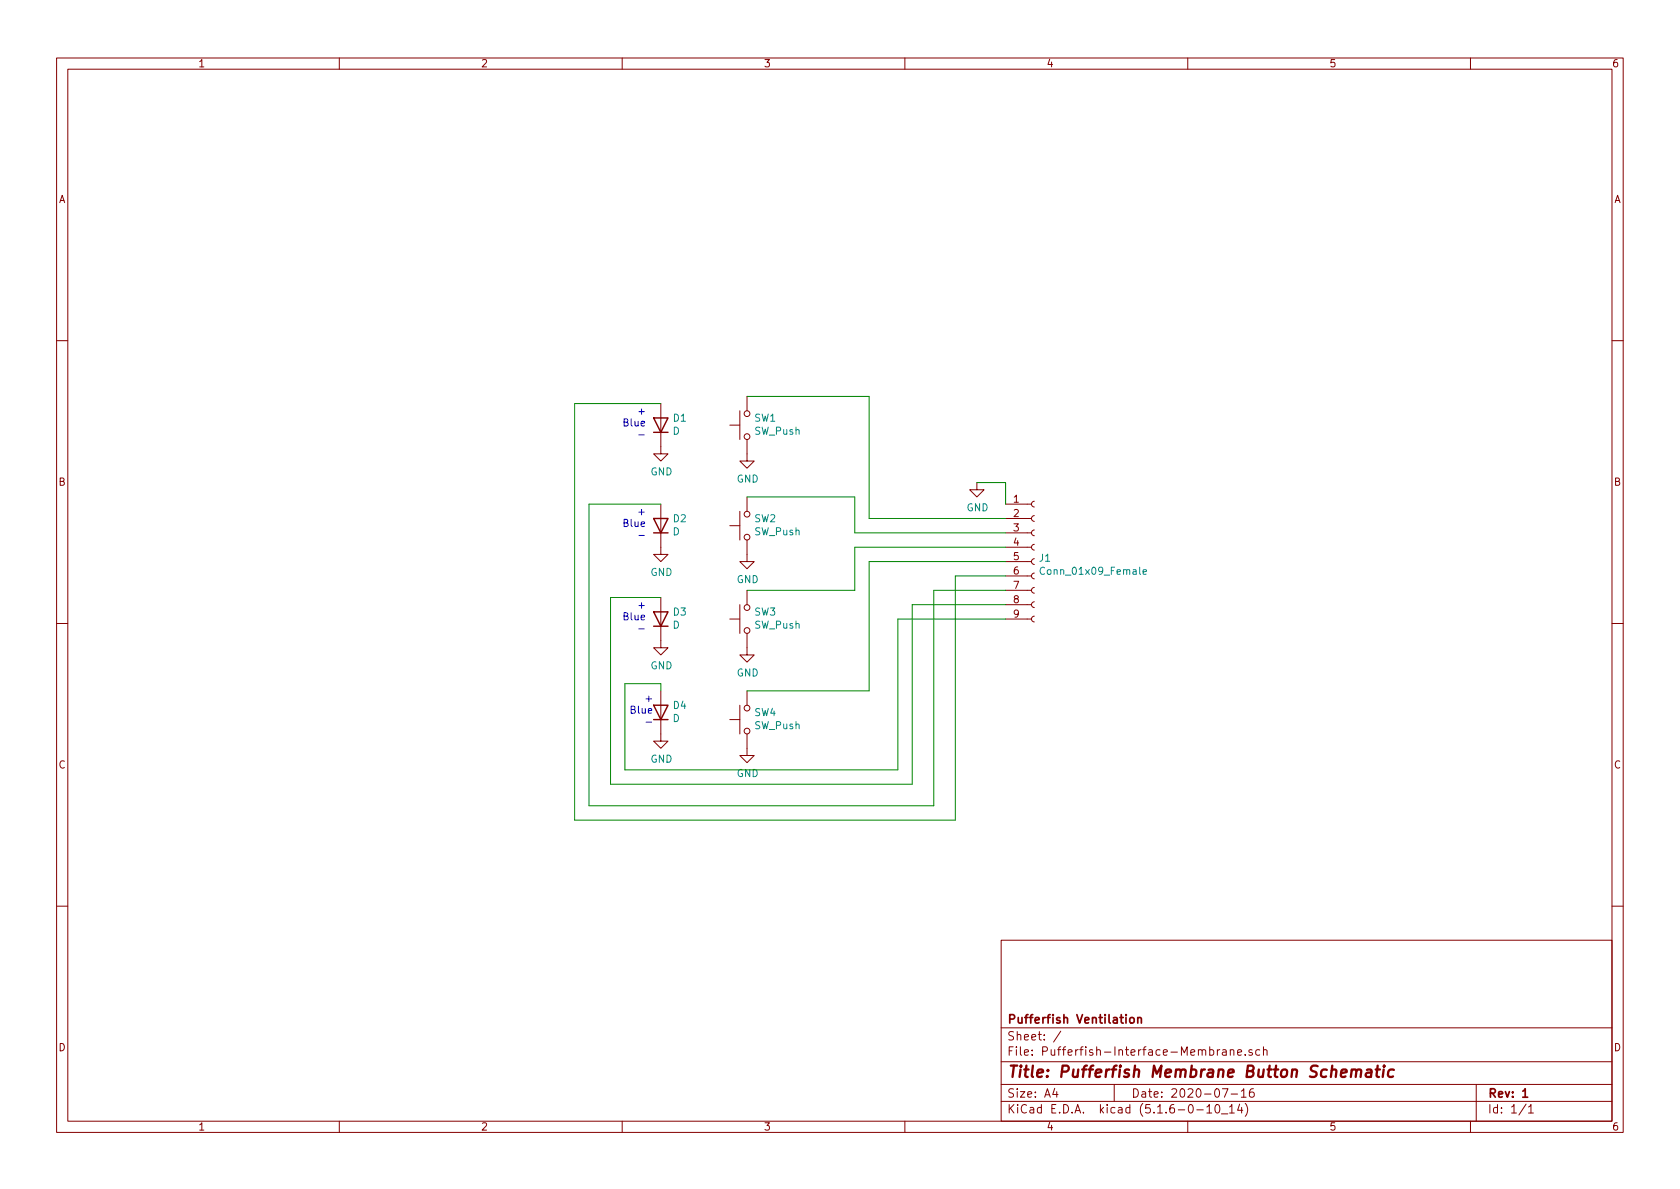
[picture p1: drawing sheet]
EESchema Schematic File Version 4
EELAYER 30 0
EELAYER END
$Descr A4 11693 8268
encoding utf-8
Sheet 1 1
Title "Pufferfish Membrane Button Schematic"
Date "2020-07-16"
Rev "1"
Comp "Pufferfish Ventilation"
Comment1 ""
Comment2 ""
Comment3 ""
Comment4 ""
$EndDescr
Wire Wire Line
	4000 2800 4000 5700
Text Notes 4500 3050 2    50   ~ 0
+\nBlue\n-
Text Notes 4500 3750 2    50   ~ 0
+\nBlue\n-
Text Notes 4500 4400 2    50   ~ 0
+\nBlue\n-
Wire Wire Line
	4250 4150 4250 5450
Text Notes 4550 5050 2    50   ~ 0
+\nBlue\n-
Wire Wire Line
	4600 4150 4250 4150
Wire Wire Line
	4250 5450 6350 5450
$Comp
L Switch:SW_Push SW4
U 1 1
P 5200 5000
F 0 "SW4" V 5246 4952 50  0000 R CNN
F 1 "SW_Push" V 5155 4952 50  0000 R CNN
F 2 "" H 5200 5200 50  0001 C CNN
F 3 "~" H 5200 5200 50  0001 C CNN
	1    5200 5000
	0    -1   -1   0   
$EndComp
$Comp
L power:GND #PWR?
U 1 1
P 5200 5200
F 0 "#PWR?" H 5200 4950 50  0001 C CNN
F 1 "GND" H 5205 5027 50  0000 C CNN
F 2 "" H 5200 5200 50  0001 C CNN
F 3 "" H 5200 5200 50  0001 C CNN
	1    5200 5200
	1    0    0    -1  
$EndComp
$Comp
L power:GND #PWR?
U 1 1
P 4600 3100
F 0 "#PWR?" H 4600 2850 50  0001 C CNN
F 1 "GND" H 4605 2927 50  0000 C CNN
F 2 "" H 4600 3100 50  0001 C CNN
F 3 "" H 4600 3100 50  0001 C CNN
	1    4600 3100
	1    0    0    -1  
$EndComp
$Comp
L power:GND #PWR?
U 1 1
P 4600 3800
F 0 "#PWR?" H 4600 3550 50  0001 C CNN
F 1 "GND" H 4605 3627 50  0000 C CNN
F 2 "" H 4600 3800 50  0001 C CNN
F 3 "" H 4600 3800 50  0001 C CNN
	1    4600 3800
	1    0    0    -1  
$EndComp
$Comp
L power:GND #PWR?
U 1 1
P 4600 4450
F 0 "#PWR?" H 4600 4200 50  0001 C CNN
F 1 "GND" H 4605 4277 50  0000 C CNN
F 2 "" H 4600 4450 50  0001 C CNN
F 3 "" H 4600 4450 50  0001 C CNN
	1    4600 4450
	1    0    0    -1  
$EndComp
$Comp
L power:GND #PWR?
U 1 1
P 4600 5100
F 0 "#PWR?" H 4600 4850 50  0001 C CNN
F 1 "GND" H 4605 4927 50  0000 C CNN
F 2 "" H 4600 5100 50  0001 C CNN
F 3 "" H 4600 5100 50  0001 C CNN
	1    4600 5100
	1    0    0    -1  
$EndComp
Wire Wire Line
	4600 4750 4600 4800
Wire Wire Line
	6250 4300 7000 4300
Wire Wire Line
	6250 5350 6250 4300
Wire Wire Line
	4350 5350 6250 5350
Wire Wire Line
	4350 4750 4350 5350
Wire Wire Line
	4600 4750 4350 4750
Wire Wire Line
	6350 4200 7000 4200
Wire Wire Line
	6350 5450 6350 4200
Wire Wire Line
	6500 4100 7000 4100
Wire Wire Line
	6500 5600 6500 4100
Wire Wire Line
	4100 5600 6500 5600
Wire Wire Line
	4100 3500 4100 5600
Wire Wire Line
	4600 3500 4100 3500
Wire Wire Line
	6650 4000 7000 4000
Wire Wire Line
	6650 5700 6650 4000
Wire Wire Line
	4000 5700 6650 5700
Wire Wire Line
	4600 2800 4000 2800
Wire Wire Line
	7000 3350 7000 3500
Wire Wire Line
	6800 3350 7000 3350
$Comp
L power:GND #PWR?
U 1 1
P 6800 3350
F 0 "#PWR?" H 6800 3100 50  0001 C CNN
F 1 "GND" H 6805 3177 50  0000 C CNN
F 2 "" H 6800 3350 50  0001 C CNN
F 3 "" H 6800 3350 50  0001 C CNN
	1    6800 3350
	1    0    0    -1  
$EndComp
$Comp
L power:GND #PWR?
U 1 1
P 5200 4500
F 0 "#PWR?" H 5200 4250 50  0001 C CNN
F 1 "GND" H 5205 4327 50  0000 C CNN
F 2 "" H 5200 4500 50  0001 C CNN
F 3 "" H 5200 4500 50  0001 C CNN
	1    5200 4500
	1    0    0    -1  
$EndComp
$Comp
L power:GND #PWR?
U 1 1
P 5200 3850
F 0 "#PWR?" H 5200 3600 50  0001 C CNN
F 1 "GND" H 5205 3677 50  0000 C CNN
F 2 "" H 5200 3850 50  0001 C CNN
F 3 "" H 5200 3850 50  0001 C CNN
	1    5200 3850
	1    0    0    -1  
$EndComp
$Comp
L power:GND #PWR?
U 1 1
P 5200 3150
F 0 "#PWR?" H 5200 2900 50  0001 C CNN
F 1 "GND" H 5205 2977 50  0000 C CNN
F 2 "" H 5200 3150 50  0001 C CNN
F 3 "" H 5200 3150 50  0001 C CNN
	1    5200 3150
	1    0    0    -1  
$EndComp
Wire Wire Line
	6050 3900 7000 3900
Wire Wire Line
	6050 4800 6050 3900
Wire Wire Line
	5200 4800 6050 4800
Wire Wire Line
	5950 3800 7000 3800
Wire Wire Line
	5950 4100 5950 3800
Wire Wire Line
	5200 4100 5950 4100
Wire Wire Line
	5950 3450 5950 3700
Wire Wire Line
	5950 3700 7000 3700
Wire Wire Line
	5200 3450 5950 3450
Wire Wire Line
	6050 3600 7000 3600
Wire Wire Line
	6050 2750 6050 3600
Wire Wire Line
	5200 2750 6050 2750
$Comp
L Connector:Conn_01x09_Female J1
U 1 1
P 7200 3900
F 0 "J1" H 7228 3926 50  0000 L CNN
F 1 "Conn_01x09_Female" H 7228 3835 50  0000 L CNN
F 2 "" H 7200 3900 50  0001 C CNN
F 3 "~" H 7200 3900 50  0001 C CNN
	1    7200 3900
	1    0    0    -1  
$EndComp
$Comp
L Device:D D4
U 1 1
P 4600 4950
F 0 "D4" V 4646 4870 50  0000 R CNN
F 1 "D" V 4555 4870 50  0000 R CNN
F 2 "" H 4600 4950 50  0001 C CNN
F 3 "~" H 4600 4950 50  0001 C CNN
	1    4600 4950
	0    -1   -1   0   
$EndComp
$Comp
L Device:D D3
U 1 1
P 4600 4300
F 0 "D3" V 4646 4220 50  0000 R CNN
F 1 "D" V 4555 4220 50  0000 R CNN
F 2 "" H 4600 4300 50  0001 C CNN
F 3 "~" H 4600 4300 50  0001 C CNN
	1    4600 4300
	0    -1   -1   0   
$EndComp
$Comp
L Device:D D2
U 1 1
P 4600 3650
F 0 "D2" V 4646 3570 50  0000 R CNN
F 1 "D" V 4555 3570 50  0000 R CNN
F 2 "" H 4600 3650 50  0001 C CNN
F 3 "~" H 4600 3650 50  0001 C CNN
	1    4600 3650
	0    -1   -1   0   
$EndComp
$Comp
L Switch:SW_Push SW3
U 1 1
P 5200 4300
F 0 "SW3" V 5246 4252 50  0000 R CNN
F 1 "SW_Push" V 5155 4252 50  0000 R CNN
F 2 "" H 5200 4500 50  0001 C CNN
F 3 "~" H 5200 4500 50  0001 C CNN
	1    5200 4300
	0    -1   -1   0   
$EndComp
$Comp
L Switch:SW_Push SW2
U 1 1
P 5200 3650
F 0 "SW2" V 5246 3602 50  0000 R CNN
F 1 "SW_Push" V 5155 3602 50  0000 R CNN
F 2 "" H 5200 3850 50  0001 C CNN
F 3 "~" H 5200 3850 50  0001 C CNN
	1    5200 3650
	0    -1   -1   0   
$EndComp
$Comp
L Device:D D1
U 1 1
P 4600 2950
F 0 "D1" V 4646 2870 50  0000 R CNN
F 1 "D" V 4555 2870 50  0000 R CNN
F 2 "" H 4600 2950 50  0001 C CNN
F 3 "~" H 4600 2950 50  0001 C CNN
	1    4600 2950
	0    -1   -1   0   
$EndComp
$Comp
L Switch:SW_Push SW1
U 1 1
P 5200 2950
F 0 "SW1" V 5246 2902 50  0000 R CNN
F 1 "SW_Push" V 5155 2902 50  0000 R CNN
F 2 "" H 5200 3150 50  0001 C CNN
F 3 "~" H 5200 3150 50  0001 C CNN
	1    5200 2950
	0    -1   -1   0   
$EndComp
$EndSCHEMATC
